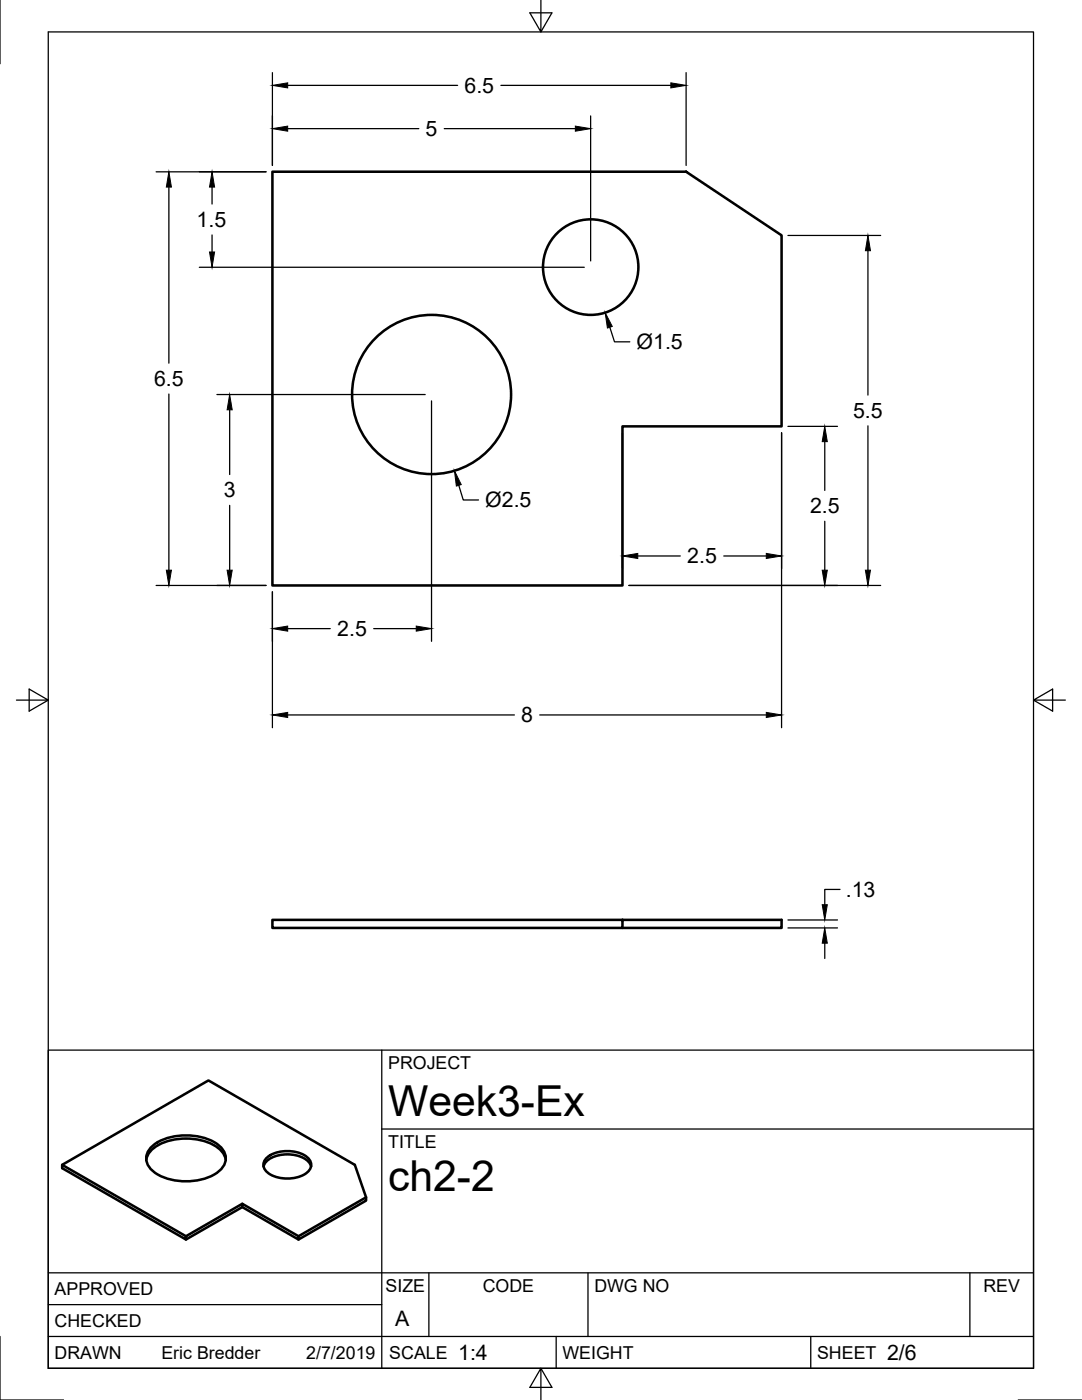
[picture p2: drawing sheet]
<svg xmlns="http://www.w3.org/2000/svg" width="216mm" height="279mm" viewBox="0 0 216 279" stroke-linecap="round" stroke-linejoin="round" font-family="sans-serif">
<!-- layer: Visible -->
<g fill="none" stroke="#000" stroke-width=".51">
<path d="M54.4 34.3h82.5l19.1 12.7v38.1h-31.8v31.7h-69.8zM124.2 183.6h-69.8v1.6h69.8v-1.6h31.8v1.6h-31.8M12.4 232.5l24.7 14.2M29.2 231.5a4.9 4.9 0 0 1 3.4-3.5 12.3 12.3 0 0 1 10.7 .9 3.8 3.8 0 0 1 1.7 2.6M30 229.1a10.4 10.4 0 0 1 8.8-2.4 8.1 8.1 0 0 1 5.9 3.1 3.1 3.1 0 0 1-1.1 4 11.9 11.9 0 0 1-12.9 0 3.1 3.1 0 0 1-.7-4.7zM52.6 232.8a3.6 3.6 0 0 1 3-2.2 6.7 6.7 0 0 1 5.9 1.2l.6 1M53.3 231a7.1 7.1 0 0 1 8 0 1.96 1.96 0 0 1 .8 1.9 1.96 1.96 0 0 1-1.4 1.5 7.2 7.2 0 0 1-7.4-.4 1.84 1.84 0 0 1 0-3zM73 239l-13.4 7.7v.7l-11.3-6.5M48.3 240.2l-11.2 6.5v.7l-24.7-14.3v-.6l29.2-16.9 29.2 16.9 2.2 6.5v.6l-13.4 7.8M59.6 246.7l-11.3-6.5v.7l-11.2 6.5"/>
<circle cx="117.9" cy="53.3" r="9.5"/>
<circle cx="86.1" cy="78.7" r="15.9"/>
</g>
<!-- layer: Border -->
<path d="M0 0v12.7M9.6 6.4h196.6v266.7h-196.6zM107.9 0v6.4l-2.2-3.8h4.4l-2.2 3.8M3.3 139.7h6.3l-3.8-2.2v4.4l3.8-2.2M206.2 139.7l3.8 2.2v-4.4l-3.8 2.2h6.4M0 266.7v12.7h12.7M107.9 273.1l2.2 3.8h-4.4l2.2-3.8v6.3M203.2 279.4h12.7" fill="none" stroke="#000" stroke-width=".25"/>
<!-- layer: Titleblock -->
<path d="M9.6 209.6h196.6v63.5h-196.6zM76.2 209.6v63.5M76.2 225.3h130M9.6 254h196.6M85.6 254v12.7M117.3 254v12.7M193.5 254v12.7M9.6 266.7h196.6M9.6 260.4h66.6M111 266.7v6.4M161.8 266.7v6.4" fill="none" stroke="#000" stroke-width=".25"/>
<!-- layer: Dimensions -->
<g fill="none" stroke="#000" stroke-width=".25">
<path d="M54.4 14.5v18.5M57.4 17h33.9M99.9 17h34M136.9 14.5v18.5M31.2 34.3h21.9M33.7 37.3v35.2M42.3 37.3v3.4M57.4 25.7h26.2M88.6 25.7h26.2M117.9 23.1v29M39.8 53.3h76.8M42.3 46.9v3.4"/>
<path d="M157.2 47h18.5M173.2 50v28.8M33.7 78.6v35.2M43.3 78.7h41.5M121.7 65.3l.9 2.9h3.1M45.8 81.8v12.9M86.1 80v48M91.5 96.9l.9 2.9h3.1M124.2 86.4v27.1M156 86.4v58.8M157.2 85.1h9.9M164.6 88.1v9.8"/>
<path d="M173.2 85v28.8M31.2 116.8h21.9M45.8 100.9v12.9M54.4 118.1v27.1M125.5 116.8h50.2M127.3 111h8.4M144.4 111h8.5M164.6 104v9.8M57.4 125.5h8.5M74.6 125.5h8.5M57.4 142.7h45.2M107.7 142.7h45.2"/>
<path d="M167.6 177.5h-3v3.1M157.2 185.2h9.9M157.2 183.6h9.9M164.6 188.2v3.1"/>
</g>
<g fill="#000" stroke="#000" stroke-width=".2">
<path d="M54.4 17l3-.5v1zM133.9 16.5l3 .5-3 .5zM33.7 34.3l.5 3h-1zM42.3 34.3l.5 3h-1zM54.4 25.7l3-.5v1zM114.8 25.2l3.1 .5-3.1 .5zM41.8 50.3h1l-.5 3zM173.2 47l.5 3h-1zM120.8 62.4l1.4 2.8-1 .3zM45.8 78.7l.5 3.1h-1zM90.7 93.9l1.3 2.8-.9 .3zM164.6 85.1l.5 3h-1z"/>
<path d="M33.2 113.8h1l-.5 3zM45.3 113.8h1l-.5 3zM124.2 111l3.1-.6v1.1zM152.9 110.4l3.1 .6-3.1 .5zM164.1 113.8h1l-.5 3zM172.7 113.8h1l-.5 3zM54.4 125.5l3-.6v1.1zM83.1 124.9l3 .6-3 .5zM54.4 142.7l3-.5v1zM152.9 142.2l3.1 .5-3.1 .5zM164.6 185.2l.5 3h-1zM164.1 180.6h1l-.5 3z"/>
</g>
<g font-size="8.5">
<text x="77.4" y="222.8">Week3-Ex</text>
<text x="77.4" y="237.8">ch2-2</text>
</g>
<g font-size="4.3">
<text x="92.7" y="18.5">6.5</text>
<text x="84.9" y="27.2">5</text>
<text x="39.2" y="45.3">1.5</text>
<text x="127" y="69.7">Ø1.5</text>
<text x="30.7" y="77.1">6.5</text>
<text x="170.2" y="83.4">5.5</text>
<text x="44.6" y="99.3">3</text>
<text x="96.8" y="101.2">Ø2.5</text>
<text x="161.6" y="102.4">2.5</text>
<text x="137.1" y="112.4">2.5</text>
<text x="67.3" y="127">2.5</text>
<text x="104" y="144.2">8</text>
<text x="168.8" y="179">.13</text>
<text x="78.9" y="264.5">A</text>
<text x="91.4" y="271.4">1:4</text>
<text x="177" y="271.4">2/6</text>
</g>
<g font-size="3.5">
<text x="77.4" y="213.4">PROJECT</text>
<text x="77.4" y="229.1">TITLE</text>
<text x="76.9" y="257.8">SIZE</text>
<text x="96.3" y="257.8">CODE</text>
<text x="118.6" y="257.8">DWG NO</text>
<text x="196.2" y="257.8">REV</text>
<text x="10.9" y="258.5">APPROVED</text>
<text x="10.9" y="264.8">CHECKED</text>
<text x="10.9" y="271.2">DRAWN</text>
<text x="32.2" y="271.2">Eric Bredder</text>
<text x="61.1" y="271.2">2/7/2019</text>
<text x="77.7" y="271.2">SCALE</text>
<text x="112.2" y="271.2">WEIGHT</text>
<text x="163" y="271.2">SHEET</text>
</g>
</svg>
